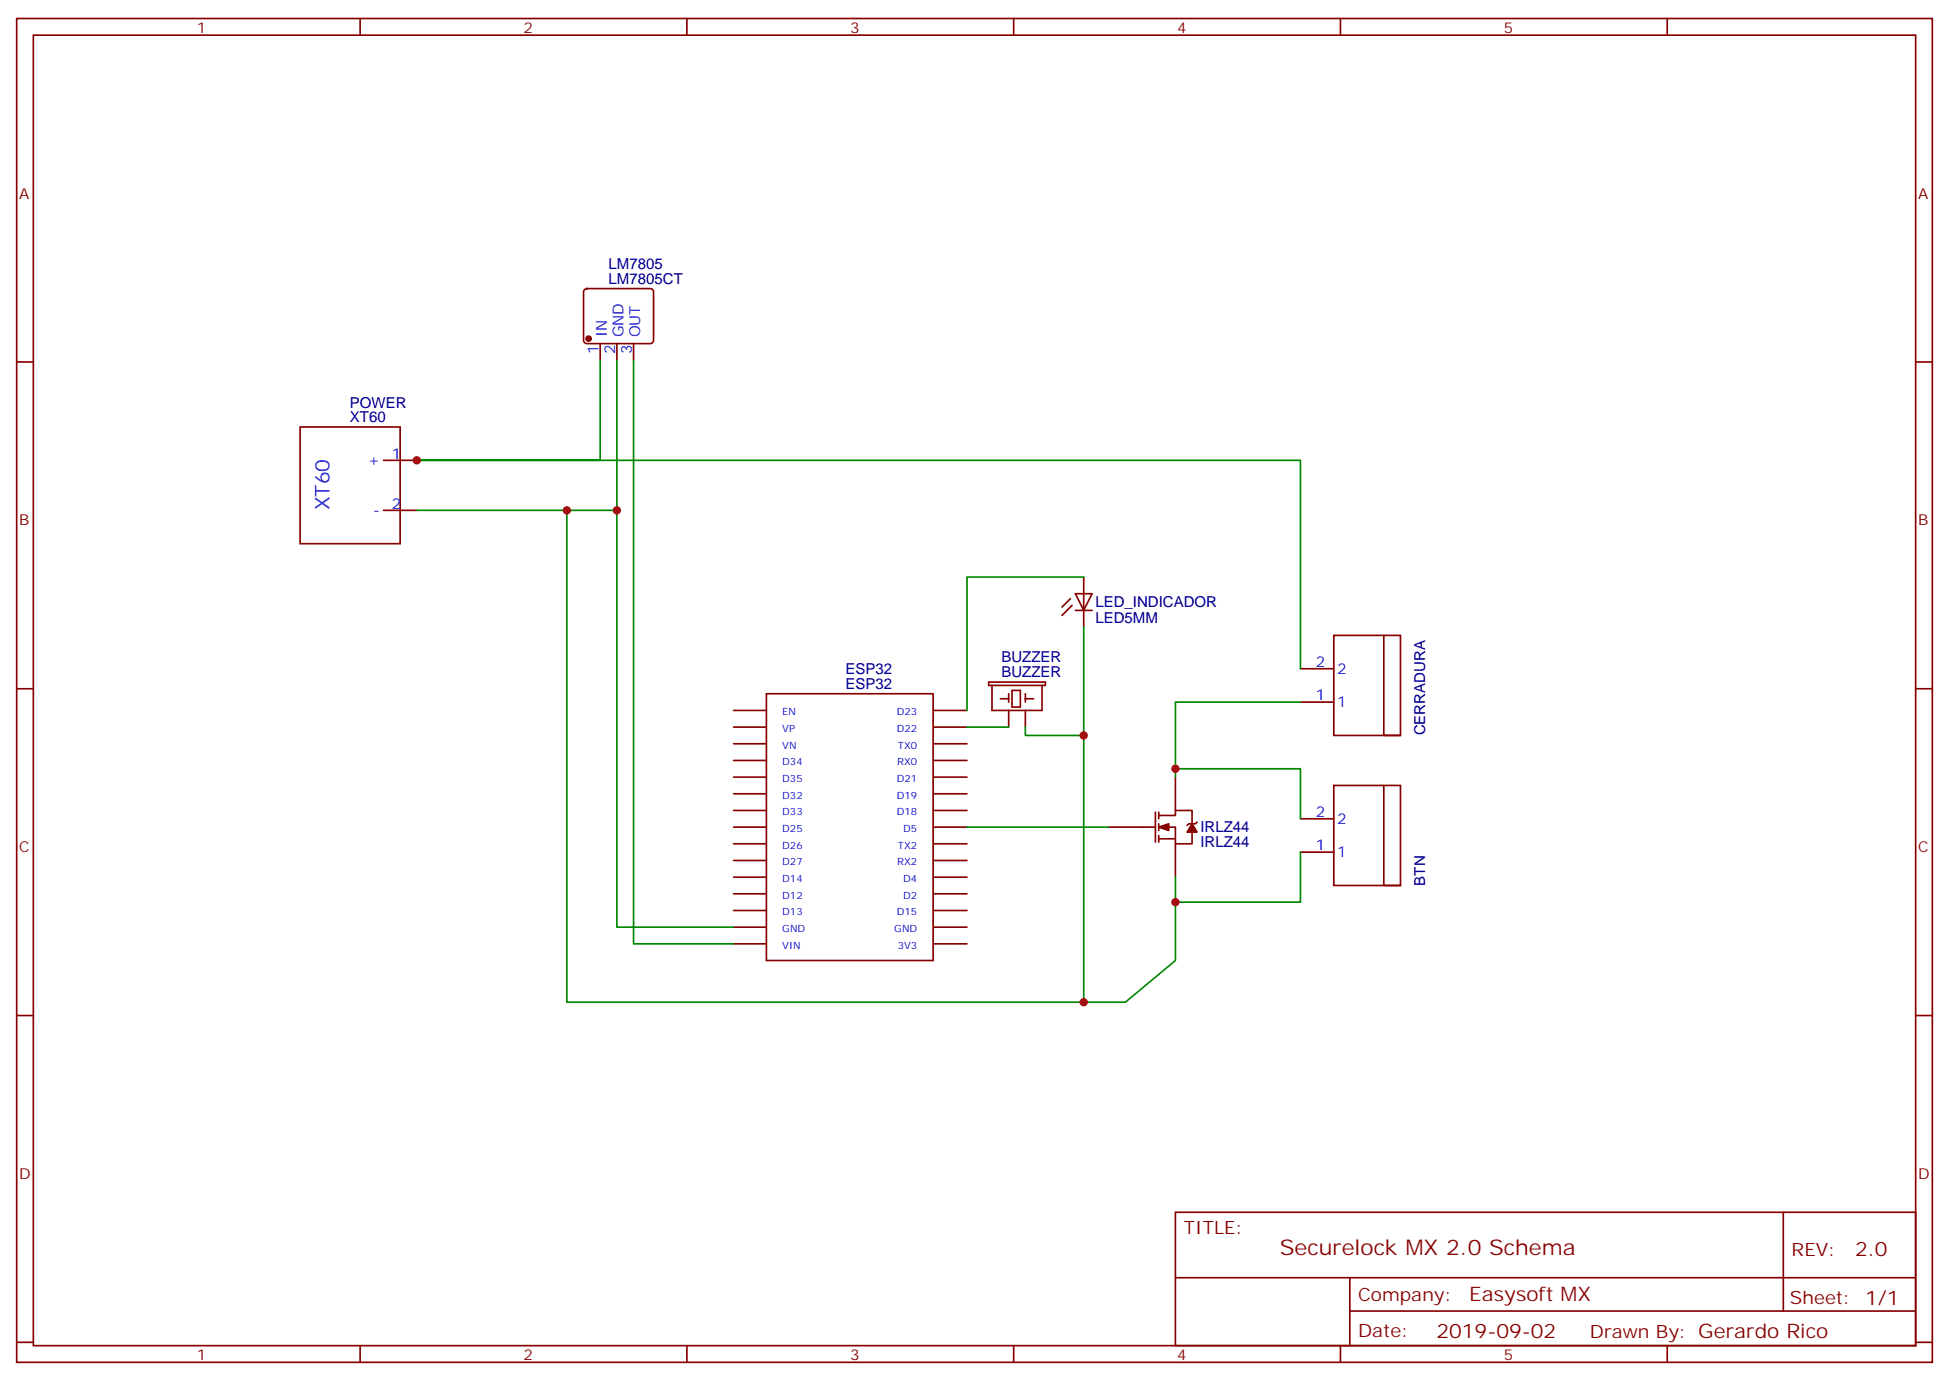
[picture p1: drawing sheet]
<svg xmlns="http://www.w3.org/2000/svg" width="412mm" height="292mm" viewBox="0 0 412 292" stroke-linecap="round" stroke-linejoin="round" font-family="sans-serif">
<g fill="none" stroke="#870000" stroke-width=".35">
<path d="M3.5 3.9h405.4v284.4h-405.4zM7.1 7.4h398.2v277.3h-398.2zM76.2 3.9v3.5M145.3 3.9v3.5M214.5 3.9v3.5M283.6 3.9v3.5M352.8 3.9v3.5M3.5 76.6h3.6M123.7 61.3l.5-.2h13.4a.71 .71 0 0 1 .7 .7v10.2a.76 .76 0 0 1-.7 .7h-13.4a.76 .76 0 0 1-.7-.7v-10.2zM127 72.7v3.5M130.5 72.7v3.5M134.1 72.7v3.5"/>
<path d="M405.3 76.6h3.6M63.5 90.3h21.2v24.7h-21.2zM81.1 97.4h7.1M81.1 108h7.1M226.5 126.7l-1.8 1.7M226.8 128.1l-2.1 2.1M227.5 125.6h3.6l-1.8 3.6zM227.5 129.2h3.6M229.3 122.1v10.6M282.2 134.4h14.1v21.2h-14.1zM292.8 134.4v21.2h3.5M3.5 145.7h3.6"/>
<path d="M155.2 150.3h7M155.2 153.8h7M155.2 157.4h7M162.2 146.8h35.2v56.4h-35.2zM197.7 150.3h6.9M197.7 153.8h6.9M197.7 157.4h6.9M209.2 144.3h12v.7h-12zM209.9 145v5.3h10.6v-5.3M211.7 147.8h1.7M213.4 146.8v1.8M213.4 150.3v3.5"/>
<path d="M214.1 146.1h1.8v3.5h-1.8zM217 147.8h1.7M217 146.8v1.8M217 150.3v3.5M275.2 148.6h7M275.2 141.5h7M405.3 145.7h3.6M155.2 160.9h7M155.2 164.4h7M155.2 168h7M155.2 171.5h7M155.2 175h7"/>
<path d="M155.2 178.5h7M197.7 160.9h6.9M197.7 164.4h6.9M197.7 168h6.9M197.7 171.5h6.9M197.7 175h6.9M197.7 178.5h6.9M234.6 175h9.9M244.5 171.8v6.4M245.2 172.5h3.5v-1h3.5v2.8M245.2 175h3.5v3.5h3.5v-2.4M245.2 177.5h3.5"/>
<path d="M245.2 171.8v1.4M245.2 174.3v1.4M245.2 176.8v1.4M248.7 164.4v7.1M248.7 178.5v7.1M253.3 174l-.4 .3h-1.4l-.3 .4M275.2 173.2h7M282.2 166.2h14.1v21.2h-14.1zM292.8 166.2v21.2h3.5M155.2 182.1h7M155.2 185.6h7M155.2 189.1h7"/>
<path d="M155.2 192.7h7M155.2 196.2h7M155.2 199.7h7M197.7 182.1h6.9M197.7 185.6h6.9M197.7 189.1h6.9M197.7 192.7h6.9M197.7 196.2h6.9M197.7 199.7h6.9M275.2 180.3h7M3.5 214.9h3.6M405.3 214.9h3.6"/>
<path d="M248.7 256.5h156.6v28.2h-156.6zM377.3 256.5v20.9M248.7 270.4h156.5M285.6 277.4h119.6M285.6 270.4v14.1M3.5 284h3.6M76.2 284.7v3.6M145.3 284.7v3.6M214.5 284.7v3.6M283.6 284.7v3.6M352.8 284.7v3.6M405.3 284h3.6"/>
</g>
<g fill="#870000" stroke="#870000" stroke-width=".35">
<path d="M245.2 175l2.1-.7v1.4z"/>
<path d="M252.2 174.3l1.1 1.8h-2.1z"/>
<circle cx="124.5" cy="71.6" r=".53"/>
</g>
<g fill="none" stroke="#008700" stroke-width=".35">
<path d="M127 76.2v21.2h-38.8h187v44.1M130.5 76.2v120h24.7M134.1 76.2v123.5h21.1M88.2 108h42.3M119.9 108v104.1h118.2l10.6-8.9v-17.6M229.3 122.1h-24.7v28.2M229.3 132.7v79.4M204.6 153.8h8.8M217 153.8v1.8h12.3M275.2 148.6h-26.5v15.8M204.6 175h30M248.7 162.7h26.5v10.5"/>
<path d="M275.2 180.3v10.6h-26.5"/>
</g>
<g fill="#c00">
<circle cx="248.7" cy="190.9" r=".88"/>
<circle cx="229.3" cy="212.1" r=".88"/>
<circle cx="88.2" cy="97.4" r=".88"/>
<circle cx="119.9" cy="108" r=".88"/>
<circle cx="130.5" cy="108" r=".88"/>
<circle cx="229.3" cy="155.6" r=".88"/>
<circle cx="248.7" cy="162.7" r=".88"/>
</g>
<text font-size="4.6" fill="#800" x="270.8" y="265.5">Securelock MX 2.0 Schema</text>
<text font-size="4.2" fill="#00f" x="69.7" y="108" transform="rotate(-90 69.7 108)">XT60</text>
<g font-size="4.2" fill="#800">
<text x="392.5" y="265.8">2.0</text>
<text x="310.9" y="275.3">Easysoft MX</text>
<text x="304" y="283.1">2019-09-02</text>
</g>
<g font-size="3.9" fill="#800">
<text x="250.5" y="261.1">TITLE:</text>
<text x="379.1" y="265.8">REV:</text>
<text x="287.4" y="275.3">Company:</text>
<text x="378.7" y="275.9">Sheet: 1/1</text>
<text x="287.4" y="283">Date:</text>
<text x="336.4" y="283.1">Drawn By: Gerardo Rico</text>
</g>
<g font-size="3.2" fill="#800">
<text x="41.6" y="6.9">1</text>
<text x="110.8" y="6.9">2</text>
<text x="179.9" y="6.9">3</text>
<text x="249.1" y="6.9">4</text>
<text x="318.2" y="6.9">5</text>
<text x="4.1" y="42">A</text>
<text x="405.9" y="42">A</text>
<text x="4.1" y="111.2">B</text>
<text x="405.9" y="111.2">B</text>
<text x="4.1" y="180.3">C</text>
<text x="405.9" y="180.3">C</text>
<text x="4.1" y="249.4">D</text>
<text x="405.9" y="249.4">D</text>
<text x="41.6" y="287.7">1</text>
<text x="110.8" y="287.7">2</text>
<text x="179.9" y="287.7">3</text>
<text x="249.1" y="287.7">4</text>
<text x="318.2" y="287.7">5</text>
</g>
<g font-size="3.2" fill="#000080">
<text x="128.8" y="56.8">LM7805</text>
<text x="128.8" y="60">LM7805CT</text>
<text x="74" y="89.3">XT60</text>
<text x="74" y="86.3">POWER</text>
<text x="231.8" y="131.7">LED5MM</text>
<text x="231.8" y="128.5">LED_INDICADOR</text>
<text x="178.9" y="142.7">ESP32</text>
<text x="211.9" y="143.3">BUZZER</text>
<text x="211.9" y="140.1">BUZZER</text>
<text x="178.9" y="145.7">ESP32</text>
<text x="301.6" y="155.6" transform="rotate(-90 301.6 155.6)">CERRADURA</text>
<text x="254" y="179.3">IRLZ44</text>
<text x="254" y="176.1">IRLZ44</text>
<text x="301.6" y="187.4" transform="rotate(-90 301.6 187.4)">BTN</text>
</g>
<g font-size="3.2" fill="#00f">
<text x="128.4" y="71.4" transform="rotate(-90 128.4 71.4)">IN</text>
<text x="131.9" y="71.4" transform="rotate(-90 131.9 71.4)">GND</text>
<text x="135.5" y="71.4" transform="rotate(-90 135.5 71.4)">OUT</text>
<text x="126.6" y="74.9" transform="rotate(-90 126.6 74.9)">1</text>
<text x="130.2" y="74.9" transform="rotate(-90 130.2 74.9)">2</text>
<text x="133.7" y="74.9" transform="rotate(-90 133.7 74.9)">3</text>
<text x="77.8" y="98.5">+</text>
<text x="82.9" y="97">1</text>
<text x="82.9" y="107.6">2</text>
<text x="79" y="109">-</text>
<text x="278.4" y="141.1">2</text>
<text x="282.9" y="142.6">2</text>
<text x="278.4" y="148.2">1</text>
<text x="282.9" y="149.6">1</text>
<text x="278.4" y="172.9">2</text>
<text x="278.4" y="180">1</text>
<text x="282.9" y="174.3">2</text>
<text x="282.9" y="181.4">1</text>
</g>
<g font-size="2.1" fill="#00f">
<text x="165.5" y="151.4">EN</text>
<text x="165.5" y="154.9">VP</text>
<text x="189.8" y="151.4">D23</text>
<text x="189.8" y="154.9">D22</text>
<text x="165.5" y="158.4">VN</text>
<text x="165.5" y="161.9">D34</text>
<text x="189.8" y="161.9">RX0</text>
<text x="190" y="158.4">TX0</text>
<text x="165.5" y="165.5">D35</text>
<text x="189.8" y="165.5">D21</text>
<text x="165.5" y="169">D32</text>
<text x="165.5" y="172.5">D33</text>
<text x="189.8" y="169">D19</text>
<text x="189.8" y="172.5">D18</text>
<text x="165.5" y="176.1">D25</text>
<text x="165.5" y="179.6">D26</text>
<text x="190" y="179.6">TX2</text>
<text x="191.1" y="176.1">D5</text>
<text x="165.5" y="183.1">D27</text>
<text x="189.8" y="183.1">RX2</text>
<text x="165.5" y="186.6">D14</text>
<text x="165.5" y="190.2">D12</text>
<text x="191.1" y="186.6">D4</text>
<text x="191.1" y="190.2">D2</text>
<text x="165.5" y="193.7">D13</text>
<text x="165.5" y="197.2">GND</text>
<text x="189.2" y="197.2">GND</text>
<text x="189.8" y="193.7">D15</text>
<text x="165.5" y="200.7">VIN</text>
<text x="189.9" y="200.7">3V3</text>
</g>
</svg>
